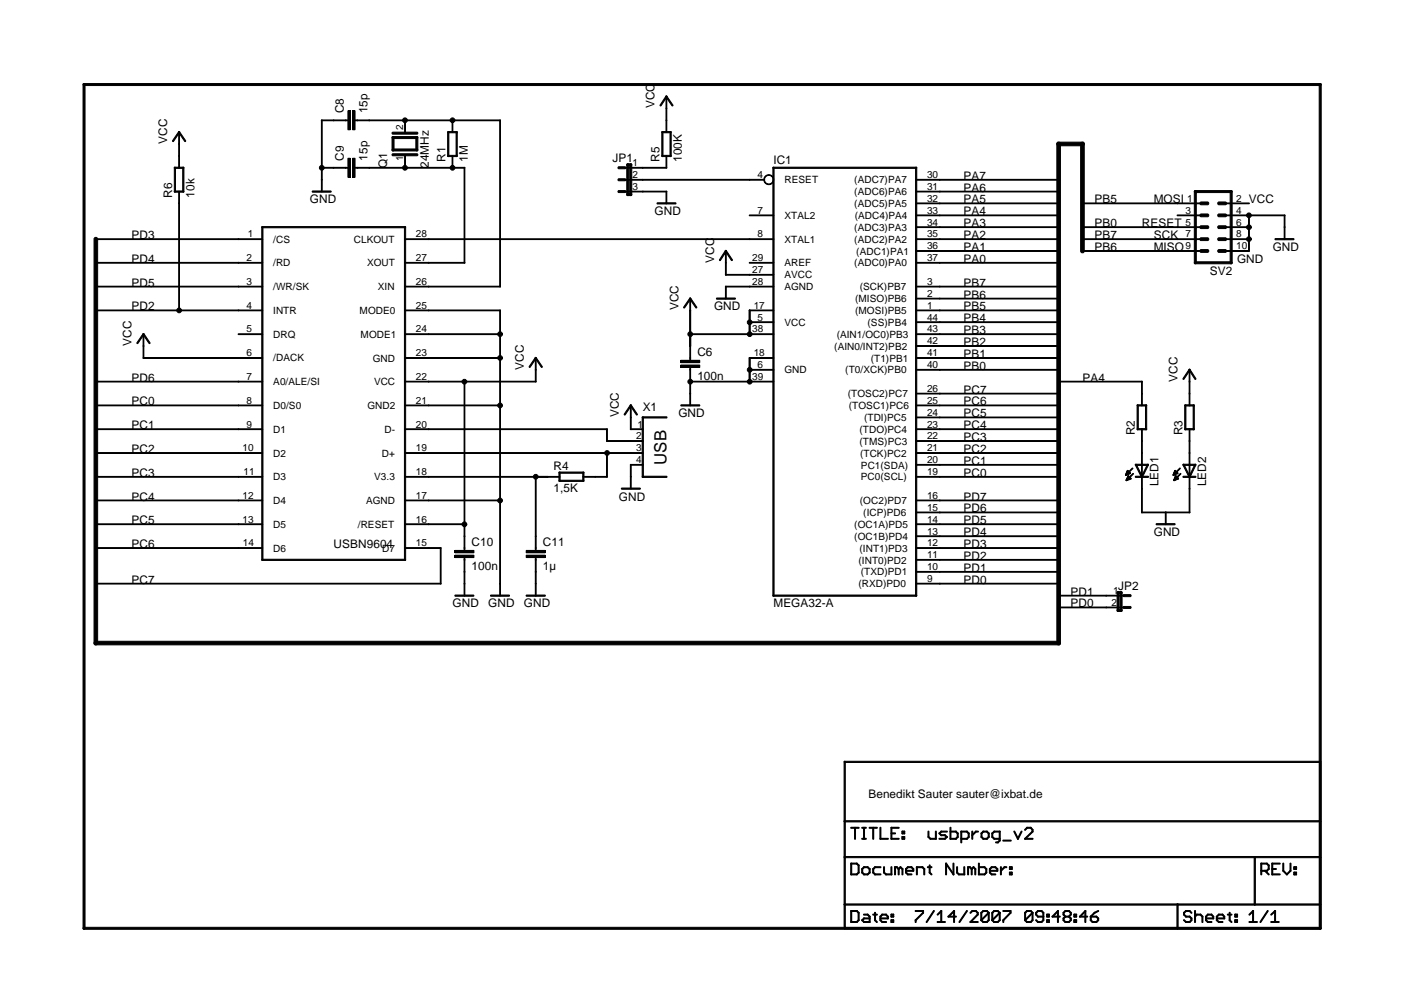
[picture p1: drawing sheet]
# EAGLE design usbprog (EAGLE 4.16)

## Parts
C6  100n  C-EUC1206  [C1206]
C8  15p  C-EUC1206  [C1206]
C9  15p  C-EUC1206  [C1206]
C10  100n  C-EUC1206  [C1206]
C11  1µ  C-EUC1206  [C1206]
IC1  MEGA32-A  [TQFP44]
JP1  JP2E  [JP2]
JP2  JP1E  [JP1]
LED1  LEDCHIP-LED0805  [CHIP-LED0805]
LED2  LEDCHIP-LED0805  [CHIP-LED0805]
M1  USBN9604  [SO28-3]
Q1  24MHz  XTAL/S  [QS]
R1  1M  R-EU_R1206  [R1206]
R2  R-EU_M1206  [M1206]
R3  R-EU_M1206  [M1206]
R4  1,5K  R-EU_M1206  [M1206]
R5  100K  R-EU_R1206  [R1206]
R6  10k  R-EU_R1206  [R1206]
SV2  ML10L  [ML10L]
X1  PN61729  [PN61729]

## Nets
GND: C6.2 C8.1 C9.1 C10.2 C11.2 IC1.6(GND) IC1.18(GND1) IC1.28(AGND) IC1.39(GND2) JP1.3 LED1.C LED2.C M1.17(AGND) M1.21(GND2) M1.23(GND) M1.24(MODE1) M1.25(MODE0) SV2.4 SV2.6 SV2.8 SV2.10 X1.4
N$4: IC1.8(XTAL1) M1.28(CLKOUT)
N$5: JP1.1 R5.1
N$7: C11.1 M1.18(V3.3) R4.1
N$8: C8.2 M1.26(XIN) Q1.2 R1.2
N$9: LED1.A R2.1
N$10: LED2.A R3.1
N$11: C9.2 M1.27(XOUT) Q1.1 R1.1
N$12: M1.19(D+) R4.2 X1.3
N$15: M1.20(D-) X1.2
PA0: IC1.37((ADC0)PA0)
PA1: IC1.36((ADC1)PA1)
PA2: IC1.35((ADC2)PA2)
PA3: IC1.34((ADC3)PA3)
PA4: IC1.33((ADC4)PA4) R2.2
PA5: IC1.32((ADC5)PA5)
PA6: IC1.31((ADC6)PA6)
PA7: IC1.30((ADC7)PA7)
PB0: IC1.40((T0/XCK)PB0) SV2.5
PB1: IC1.41((T1)PB1)
PB2: IC1.42((AIN0/INT2)PB2)
PB3: IC1.43((AIN1/OC0)PB3)
PB4: IC1.44((SS)PB4)
PB5: IC1.1((MOSI)PB5) SV2.1
PB6: IC1.2((MISO)PB6) SV2.9
PB7: IC1.3((SCK)PB7) SV2.7
PC0: IC1.19(PC0(SCL)) M1.8(D0/S0)
PC1: IC1.20(PC1(SDA)) M1.9(D1)
PC2: IC1.21((TCK)PC2) M1.10(D2)
PC3: IC1.22((TMS)PC3) M1.11(D3)
PC4: IC1.23((TDO)PC4) M1.12(D4)
PC5: IC1.24((TDI)PC5) M1.13(D5)
PC6: IC1.25((TOSC1)PC6) M1.14(D6)
PC7: IC1.26((TOSC2)PC7) M1.15(D7)
PD0: IC1.9((RXD)PD0) JP2.2
PD1: IC1.10((TXD)PD1) JP2.1
PD2: IC1.11((INT0)PD2) M1.4(INTR) R6.1
PD3: IC1.12((INT1)PD3) M1.1(/CS)
PD4: IC1.13((OC1B)PD4) M1.2(/RD)
PD5: IC1.14((OC1A)PD5) M1.3(/WR/SK)
PD6: IC1.15((ICP)PD6) M1.7(A0/ALE/SI)
PD7: IC1.16((OC2)PD7)
RESET: IC1.4(RESET) JP1.2
VCC: C6.1 C10.1 IC1.5(VCC) IC1.17(VCC1) IC1.27(AVCC) IC1.38(VCC2) M1.6(/DACK) M1.16(/RESET) M1.22(VCC) R3.2 R5.2 R6.2 X1.1
Unconnected: IC1.7(XTAL2) M1.5(DRQ) SV2.2 SV2.3

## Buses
PD0,PD1,PD2,PD3,PD4,PD5,PD6,PD7,PC0,PC1,PC2,PC3,PC4,PC5,PC6,PC7,PB0,PB1,PB2,PB3,PB4,PB5,PB6,PB7,PA0,PA1,PA2,PA3,PA4,PA5,PA6,PA7

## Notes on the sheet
- MOSI | VCC
- RESET
- SCK
- MISO
- GND
- Benedikt Sauter sauter@ixbat.de

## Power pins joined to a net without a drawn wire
AREF: IC1.29(AREF)
